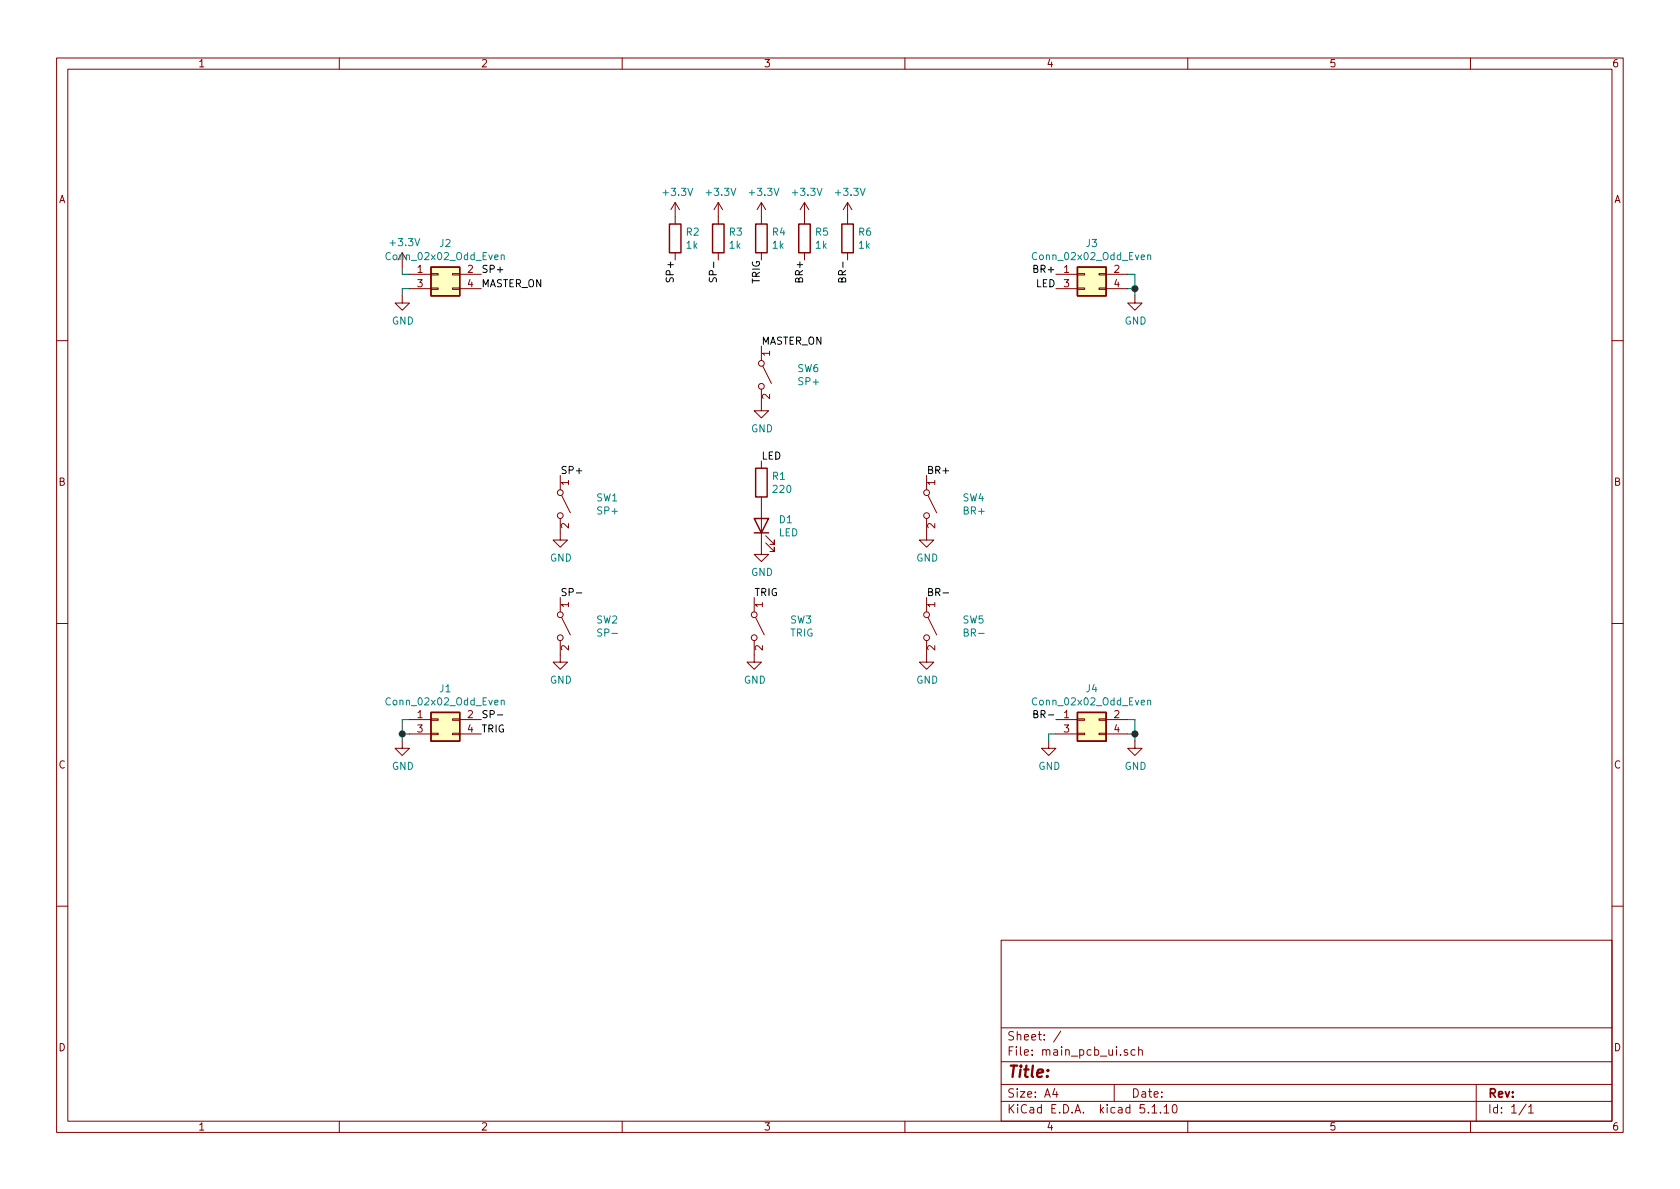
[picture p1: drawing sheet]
<svg xmlns="http://www.w3.org/2000/svg" width="297mm" height="210mm" viewBox="0 0 297 210" stroke-linecap="round" stroke-linejoin="round" font-family="sans-serif">
<g fill="none" stroke="#840000" stroke-width=".18">
<path d="M10 10.3h277v189.9h-277zM12 12.2h273v186.1h-273zM60 10.3v1.9M110 10.3v1.9M160 10.3v1.9M210 10.3v1.9M260 10.3v1.9M119.4 35.8v3.8M119.4 35.8l-.8 1.3M119.4 35.8l.7 1.3M127 35.8v3.8M127 35.8l-.8 1.3"/>
<path d="M127 35.8l.8 1.3M134.6 35.8v3.8M134.6 35.8l-.7 1.3M134.6 35.8l.8 1.3M142.2 35.8l-.7 1.3M142.2 35.8v3.8M142.2 35.8l.8 1.3M149.9 35.8v3.8M149.9 35.8l-.8 1.3M149.9 35.8l.7 1.3M71.1 52.3v1.3h1.3l-1.3 1.3-1.3-1.3h1.3M71.1 44.7v2.5"/>
<path d="M72.4 48.5h3.8M72.4 51h3.8M76.2 50.9h1.3v.3h-1.3zM76.2 48.4h1.3v.2h-1.3zM80 50.9h1.3v.3h-1.3zM80 48.4h1.3v.2h-1.3zM81.3 48.5h3.8M81.3 51h3.8M119.4 44.7v1.3M127 44.7v1.3M134.6 44.7v1.3M142.2 44.7v1.3"/>
<path d="M149.9 44.7v1.3M186.7 48.5h3.8M186.7 51h3.8M190.5 50.9h1.3v.3h-1.3zM190.5 48.4h1.3v.2h-1.3zM194.3 50.9h1.3v.3h-1.3zM194.3 48.4h1.3v.2h-1.3zM195.6 48.5h3.8M195.6 51h3.8M200.7 52.3v1.3h1.2l-1.2 1.3-1.3-1.3h1.3M10 60.2h2M134.6 68.8v3.8h1.3l-1.3 1.3-1.3-1.3h1.3"/>
<path d="M134.6 61.2v2.5M134.9 64.8l1.5 3M285 60.2h2M99.1 91.7v3.8h1.2l-1.2 1.3-1.3-1.3h1.3M99.1 84.1v2.5M99.3 87.6l1.5 3.1M134.6 87.9v10.1h1.3l-1.3 1.3-1.3-1.3h1.3M134.6 81.5v1.3M135.4 96l1.5 1.5v-.7v.7h-.8M135.4 94.7l1.5 1.6v-.8v.8h-.8M163.8 91.7v3.8h1.3l-1.3 1.3-1.2-1.3h1.2M163.8 84.1v2.5"/>
<path d="M164.1 87.6l1.5 3.1M10 110.3h2M99.1 113.3v3.8h1.2l-1.2 1.3-1.3-1.3h1.3M99.1 105.7v2.5M99.3 109.2l1.5 3.1M133.3 113.3v3.8h1.3l-1.3 1.3-1.2-1.3h1.2M133.3 105.7v2.5M133.6 109.2l1.5 3.1M163.8 113.3v3.8h1.3l-1.3 1.3-1.2-1.3h1.2M163.8 105.7v2.5M164.1 109.2l1.5 3.1M285 110.3h2"/>
<path d="M71.1 131.1v1.2h1.3l-1.3 1.3-1.3-1.3h1.3M72.4 127.2h3.8M72.4 129.8h3.8M76.2 129.7h1.3v.2h-1.3zM76.2 127.1h1.3v.3h-1.3zM80 129.7h1.3v.2h-1.3zM80 127.1h1.3v.3h-1.3zM81.3 127.2h3.8M81.3 129.8h3.8M185.4 131.1v1.2h1.3l-1.3 1.3-1.3-1.3h1.3M186.7 127.2h3.8M186.7 129.8h3.8"/>
<path d="M190.5 129.7h1.3v.2h-1.3zM190.5 127.1h1.3v.3h-1.3zM194.3 129.7h1.3v.2h-1.3zM194.3 127.1h1.3v.3h-1.3zM195.6 127.2h3.8M195.6 129.8h3.8M200.7 131.1v1.2h1.2l-1.2 1.3-1.3-1.3h1.3M10 160.2h2M177 166.3h108v32h-108zM285 160.2h2M60 198.3v1.9M110 198.3v1.9"/>
<path d="M160 198.3v1.9M177 194.8h108M177 191.8h108M177 187.8h108M177 181.8h108M186.5 192.5l-.4 1h1M186.8 193v1M187.6 182.3l-1.3 2M197 191.8v3M199.3 185.7a.37 .37 0 0 0-.5 .1v.2l.5 .2 .1 .1-.2 .3-.4-.1M200.7 185.7l-.4-.1-.3 .3 .1 .6 .2 .1 .4-.1M201.3 185.7h.1a.37 .37 0 0 1 .6 .1v.8"/>
<path d="M201.3 185.1v1.5M203.7 195.8l.4-.5v1.5M203.7 196.8h.8M205.2 196.7v.1M205.8 195.8l.4-.5v1.5M205.8 196.8h.9M207.5 195.4l.2-.1a.94 .94 0 0 1 0 1.5h-.1a1 1 0 0 1-.1-1.4zM210 198.3v1.9M260 198.3v1.9M261 191.8v6.5M269.8 195.2l-1.2 2M270.3 195.8l.4-.5v1.5"/>
<path d="M270.3 196.8h.8"/>
<circle cx="134.6" cy="64.3" r=".51"/>
<circle cx="134.6" cy="68.3" r=".51"/>
<circle cx="99.1" cy="87.1" r=".51"/>
<circle cx="99.1" cy="91.2" r=".51"/>
<circle cx="163.8" cy="91.2" r=".51"/>
<circle cx="163.8" cy="87.1" r=".51"/>
<circle cx="99.1" cy="108.7" r=".51"/>
<circle cx="99.1" cy="112.8" r=".51"/>
<circle cx="133.4" cy="112.8" r=".51"/>
<circle cx="133.4" cy="108.7" r=".51"/>
<circle cx="163.8" cy="112.8" r=".51"/>
<circle cx="163.8" cy="108.7" r=".51"/>
</g>
<path d="M118.4 39.6h2v5.1h-2zM126 39.6h2v5.1h-2zM133.6 39.6h2v5.1h-2zM141.2 39.6h2.1v5.1h-2.1zM148.8 39.6h2.1v5.1h-2.1zM76.2 47.2h5.1v5.1h-5.1zM190.5 47.2h5.1v5.1h-5.1zM133.3 91.7h2.6l-1.3 2.5zM133.3 94.2h2.6M133.6 82.8h2v5.1h-2zM76.2 126h5.1v5.1h-5.1zM190.5 126h5.1v5.1h-5.1z" fill="none" stroke="#840000" stroke-width=".25"/>
<g fill="#ffffc2" stroke="#ffffc2" stroke-width=".18">
<path d="M76.2 47.2h5.1v5.1h-5.1z"/>
<path d="M190.5 47.2h5.1v5.1h-5.1z"/>
<path d="M190.5 126h5.1v5.1h-5.1z"/>
<path d="M76.2 126h5.1v5.1h-5.1z"/>
</g>
<path d="M88.6 45.2l.2-.1h.3l.1 .8M88.6 45.1v.8M202.9 45.2l.2-.1h.3l.1 .8M202.9 45.1v.8M88.6 123.9l.2-.1 .3 .1 .1 .8M88.6 123.8v.9M202.9 123.9l.2-.1 .3 .1 .1 .8M202.9 123.8v.9" fill="none" stroke="#008484" stroke-width=".18"/>
<path d="M71.1 47.2v1.3h1.3M72.4 51h-1.3v1.3M199.4 48.5h1.3v3.8M199.4 51h1.3M71.1 129.8h1.3M72.4 127.2h-1.3v3.9M186.7 129.8h-1.3v1.3M199.4 127.2h1.3v3.9M199.4 129.8h1.3" fill="none" stroke="#008400" stroke-width=".18"/>
<path d="M125.5 49.1l-.1 .5 .3 .3 .3-.2 .2-.5h.3l.2 .1-.1 .6M148.9 49.4l.2-.3 .3 .1 .1 .1v.6h-1.2l.1-.7h.2l.2 .1 .1 .6M101.9 104.8h1M166.7 104.8h1M87.9 126.4h1M182.8 126.3l.5-.1 .2-.2-.1-.2-.6-.2v1.3h.5l.2-.1v-.3l-.3-.2" fill="none" stroke="#000" stroke-width=".18"/>
<g fill="#008400" stroke="#008400" stroke-width=".25">
<circle cx="200.7" cy="129.8" r=".51"/>
<circle cx="200.7" cy="51" r=".51"/>
<circle cx="71.1" cy="129.8" r=".51"/>
</g>
<text font-size="2.8" fill="#840000" x="178" y="190.5">Title:</text>
<g font-size="2.1" fill="#840000">
<text x="178" y="184">Sheet: /</text>
<text x="178" y="186.7">File: main_pcb_ui.sch</text>
<text x="178" y="196.9">KiCad E.D.A. kicad 5.1.10</text>
<text x="178" y="194.1">Size: A4</text>
<text x="200" y="194.1">Date:</text>
<text x="263" y="194.1">Rev:</text>
<text x="263" y="196.9">Id: 1/1</text>
</g>
<g font-size="1.8" fill="#840000">
<text x="35" y="11.9">1</text>
<text x="85" y="11.9">2</text>
<text x="135" y="11.9">3</text>
<text x="185" y="11.9">4</text>
<text x="235" y="11.9">5</text>
<text x="285" y="11.9">6</text>
<text x="10.4" y="35.9">A</text>
<text x="285.4" y="35.9">A</text>
<text x="73.8" y="48.3">1</text>
<text x="73.8" y="50.8">3</text>
<text x="82.7" y="48.3">2</text>
<text x="82.7" y="50.8">4</text>
<text x="188.1" y="48.3">1</text>
<text x="188.1" y="50.8">3</text>
<text x="197" y="48.3">2</text>
<text x="197" y="50.8">4</text>
<text x="136.1" y="63" transform="rotate(-90 136.1 63)">1</text>
<text x="136.1" y="70.6" transform="rotate(-90 136.1 70.6)">2</text>
<text x="10.4" y="85.9">B</text>
<text x="100.6" y="85.8" transform="rotate(-90 100.6 85.8)">1</text>
<text x="165.4" y="85.8" transform="rotate(-90 165.4 85.8)">1</text>
<text x="285.4" y="85.9">B</text>
<text x="100.6" y="93.4" transform="rotate(-90 100.6 93.4)">2</text>
<text x="165.4" y="93.4" transform="rotate(-90 165.4 93.4)">2</text>
<text x="100.6" y="107.4" transform="rotate(-90 100.6 107.4)">1</text>
<text x="134.9" y="107.4" transform="rotate(-90 134.9 107.4)">1</text>
<text x="165.4" y="107.4" transform="rotate(-90 165.4 107.4)">1</text>
<text x="100.6" y="115" transform="rotate(-90 100.6 115)">2</text>
<text x="134.9" y="115" transform="rotate(-90 134.9 115)">2</text>
<text x="165.4" y="115" transform="rotate(-90 165.4 115)">2</text>
<text x="73.8" y="127">1</text>
<text x="73.8" y="129.5">3</text>
<text x="82.7" y="127">2</text>
<text x="82.7" y="129.5">4</text>
<text x="188.1" y="127">1</text>
<text x="188.1" y="129.5">3</text>
<text x="197" y="127">2</text>
<text x="197" y="129.5">4</text>
<text x="10.4" y="135.9">C</text>
<text x="285.4" y="135.9">C</text>
<text x="10.4" y="185.9">D</text>
<text x="285.4" y="185.9">D</text>
<text x="35" y="199.9">1</text>
<text x="85" y="199.9">2</text>
<text x="135" y="199.9">3</text>
<text x="185" y="199.9">4</text>
<text x="235" y="199.9">5</text>
<text x="285" y="199.9">6</text>
</g>
<g font-size="1.8" fill="#008484">
<text x="117.4" y="34.6">+3.3V</text>
<text x="125" y="34.6">+3.3V</text>
<text x="132.7" y="34.6">+3.3V</text>
<text x="140.3" y="34.6">+3.3V</text>
<text x="147.9" y="34.6">+3.3V</text>
<text x="121.4" y="41.7">R2</text>
<text x="129" y="41.7">R3</text>
<text x="136.6" y="41.7">R4</text>
<text x="144.2" y="41.7">R5</text>
<text x="151.8" y="41.7">R6</text>
<text x="68.7" y="46">Conn_02x02_Odd_Even</text>
<text x="69.2" y="43.5">+3.3V</text>
<text x="77.8" y="43.7">J2</text>
<text x="121.4" y="44">1k</text>
<text x="129" y="44">1k</text>
<text x="136.6" y="44">1k</text>
<text x="144.2" y="44">1k</text>
<text x="151.9" y="44">1k</text>
<text x="183" y="46">Conn_02x02_Odd_Even</text>
<text x="192.1" y="43.7">J3</text>
<text x="69.3" y="57.4">GND</text>
<text x="198.8" y="57.4">GND</text>
<text x="141" y="65.8">SW6</text>
<text x="141.3" y="68.1">SP+</text>
<text x="132.8" y="76.4">GND</text>
<text x="105.5" y="88.7">SW1</text>
<text x="136.6" y="84.9">R1</text>
<text x="136.8" y="87.2">220</text>
<text x="170.2" y="88.7">SW4</text>
<text x="105.8" y="91">SP+</text>
<text x="137.7" y="94.8">LED</text>
<text x="137.8" y="92.5">D1</text>
<text x="170.5" y="91">BR+</text>
<text x="97.2" y="99.3">GND</text>
<text x="132.8" y="101.8">GND</text>
<text x="162" y="99.3">GND</text>
<text x="105.5" y="110.3">SW2</text>
<text x="106" y="112.6">SP-</text>
<text x="139.7" y="112.6">TRIG</text>
<text x="139.8" y="110.3">SW3</text>
<text x="170.2" y="110.3">SW5</text>
<text x="170.7" y="112.6">BR-</text>
<text x="68.7" y="124.7">Conn_02x02_Odd_Even</text>
<text x="77.8" y="122.4">J1</text>
<text x="97.2" y="120.9">GND</text>
<text x="131.5" y="120.9">GND</text>
<text x="162" y="120.9">GND</text>
<text x="183" y="124.7">Conn_02x02_Odd_Even</text>
<text x="192.1" y="122.4">J4</text>
<text x="69.3" y="136.1">GND</text>
<text x="183.6" y="136.1">GND</text>
<text x="198.8" y="136.1">GND</text>
</g>
<g font-size="1.8">
<text x="85.1" y="50.8">MASTER_ON</text>
<text x="85.1" y="48.3">SP+</text>
<text x="119.1" y="49.4" transform="rotate(-90 119.1 49.4)">SP+</text>
<text x="126.7" y="48.9" transform="rotate(-90 126.7 48.9)">SP-</text>
<text x="134.4" y="50.2" transform="rotate(-90 134.4 50.2)">TRIG</text>
<text x="142" y="49.5" transform="rotate(-90 142 49.5)">BR+</text>
<text x="149.6" y="49.1" transform="rotate(-90 149.6 49.1)">BR-</text>
<text x="183.1" y="48.3">BR+</text>
<text x="183.2" y="50.8">LED</text>
<text x="134.6" y="61">MASTER_ON</text>
<text x="99.1" y="83.8">SP+</text>
<text x="134.6" y="81.3">LED</text>
<text x="163.8" y="83.8">BR+</text>
<text x="99.1" y="105.4">SP-</text>
<text x="133.3" y="105.4">TRIG</text>
<text x="163.8" y="105.4">BR-</text>
<text x="85.1" y="127">SP-</text>
<text x="85.1" y="129.5">TRIG</text>
<text x="183.5" y="127">BR-</text>
</g>
</svg>
